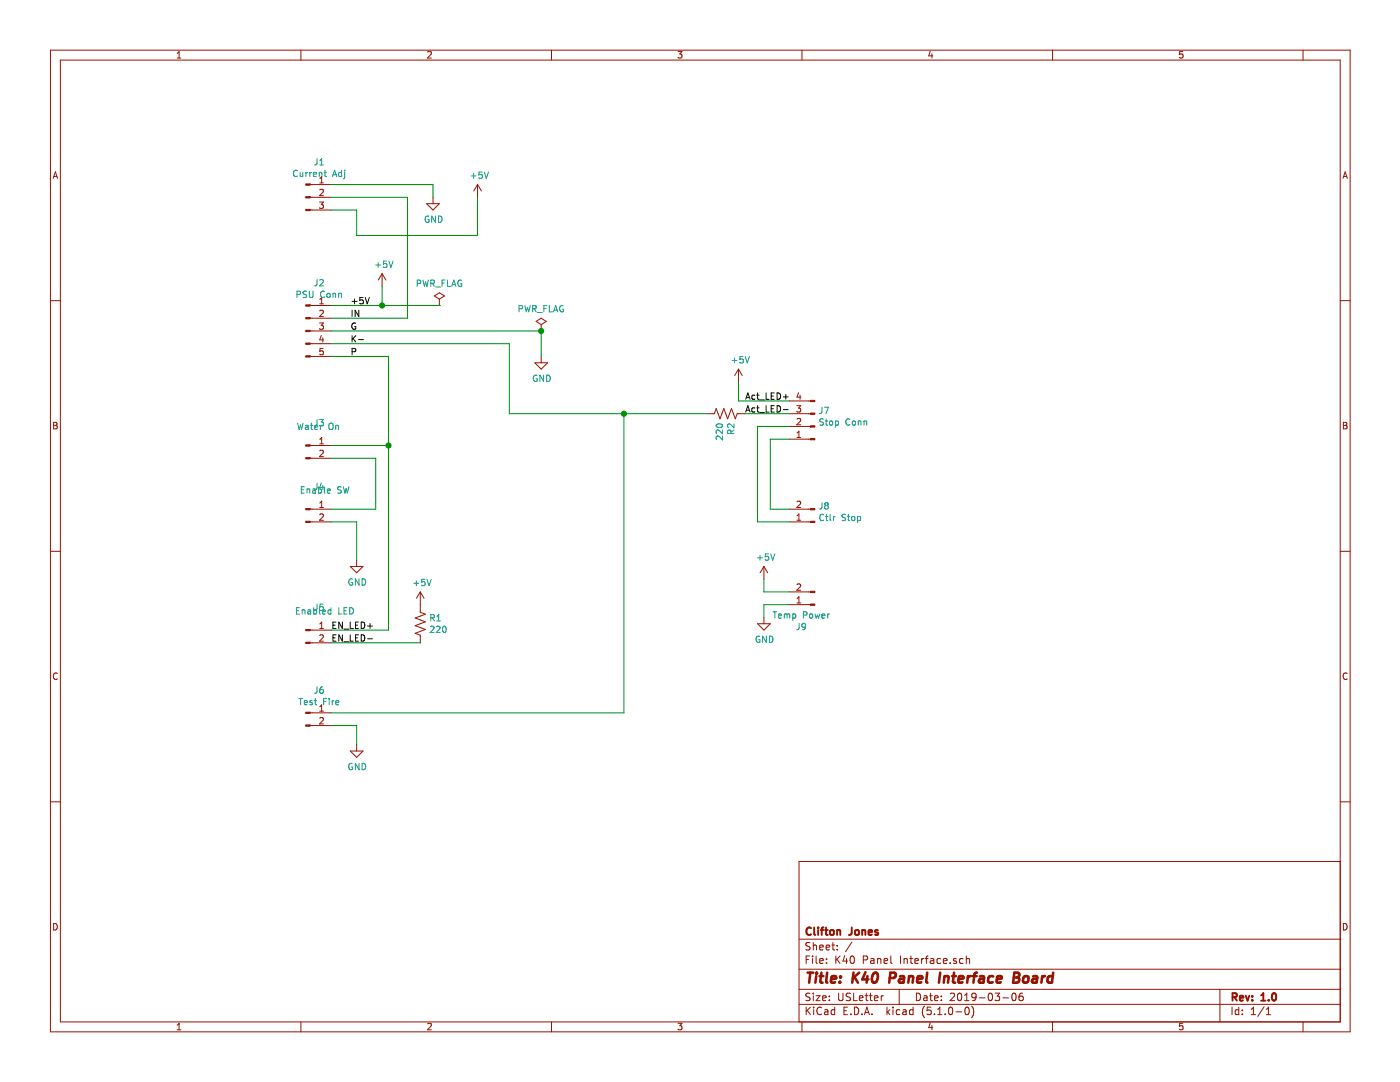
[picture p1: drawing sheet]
EESchema Schematic File Version 4
LIBS:K40 Panel Interface-cache
EELAYER 29 0
EELAYER END
$Descr USLetter 11000 8500
encoding utf-8
Sheet 1 1
Title "K40 Panel Interface Board"
Date "2019-03-06"
Rev "1.0"
Comp "Clifton Jones"
Comment1 ""
Comment2 ""
Comment3 ""
Comment4 ""
$EndDescr
$Comp
L Connector:Conn_01x05_Male J2
U 1 1
P 2400 2600
AR Path="/5C5FB305" Ref="J2"  Part="1" 
AR Path="/5C5FA3A4/5C5FB305" Ref="J?"  Part="1" 
F 0 "J2" H 2506 2978 50  0000 C CNN
F 1 "PSU Conn" H 2506 2887 50  0000 C CNN
F 2 "Pin_Headers:Pin_Header_Straight_1x05_Pitch2.54mm" H 2400 2600 50  0001 C CNN
F 3 "~" H 2400 2600 50  0001 C CNN
	1    2400 2600
	1    0    0    -1  
$EndComp
$Comp
L power:GND #PWR05
U 1 1
P 3400 1550
AR Path="/5C5FB313" Ref="#PWR05"  Part="1" 
AR Path="/5C5FA3A4/5C5FB313" Ref="#PWR0101"  Part="1" 
F 0 "#PWR05" H 3400 1300 50  0001 C CNN
F 1 "GND" H 3405 1377 50  0000 C CNN
F 2 "" H 3400 1550 50  0001 C CNN
F 3 "" H 3400 1550 50  0001 C CNN
	1    3400 1550
	1    0    0    -1  
$EndComp
$Comp
L power:+5V #PWR06
U 1 1
P 3750 1550
AR Path="/5C5FB31A" Ref="#PWR06"  Part="1" 
AR Path="/5C5FA3A4/5C5FB31A" Ref="#PWR0102"  Part="1" 
F 0 "#PWR06" H 3750 1400 50  0001 C CNN
F 1 "+5V" H 3765 1723 50  0000 C CNN
F 2 "" H 3750 1550 50  0001 C CNN
F 3 "" H 3750 1550 50  0001 C CNN
	1    3750 1550
	1    0    0    -1  
$EndComp
$Comp
L power:+5V #PWR03
U 1 1
P 3000 2250
AR Path="/5C5FB327" Ref="#PWR03"  Part="1" 
AR Path="/5C5FA3A4/5C5FB327" Ref="#PWR0104"  Part="1" 
F 0 "#PWR03" H 3000 2100 50  0001 C CNN
F 1 "+5V" H 3015 2423 50  0000 C CNN
F 2 "" H 3000 2250 50  0001 C CNN
F 3 "" H 3000 2250 50  0001 C CNN
	1    3000 2250
	1    0    0    -1  
$EndComp
Wire Wire Line
	3000 2400 3000 2250
Text Label 2750 2500 0    50   ~ 0
IN
Wire Wire Line
	2600 2400 3000 2400
Text Label 2750 2400 0    50   ~ 0
+5V
Text Label 2750 2600 0    50   ~ 0
G
$Comp
L power:+5V #PWR08
U 1 1
P 5800 3000
AR Path="/5C5FB335" Ref="#PWR08"  Part="1" 
AR Path="/5C5FA3A4/5C5FB335" Ref="#PWR0105"  Part="1" 
F 0 "#PWR08" H 5800 2850 50  0001 C CNN
F 1 "+5V" H 5815 3173 50  0000 C CNN
F 2 "" H 5800 3000 50  0001 C CNN
F 3 "" H 5800 3000 50  0001 C CNN
	1    5800 3000
	1    0    0    -1  
$EndComp
$Comp
L Device:R_US R2
U 1 1
P 5700 3250
AR Path="/5C5FB33B" Ref="R2"  Part="1" 
AR Path="/5C5FA3A4/5C5FB33B" Ref="R?"  Part="1" 
F 0 "R2" H 5768 3296 50  0000 L CNN
F 1 "220" H 5768 3205 50  0000 L CNN
F 2 "Resistors_ThroughHole:R_Box_L8.4mm_W2.5mm_P5.08mm" V 5740 3240 50  0001 C CNN
F 3 "~" H 5700 3250 50  0001 C CNN
	1    5700 3250
	0    1    1    0   
$EndComp
Wire Wire Line
	2600 2700 4000 2700
Text Label 2750 2700 0    50   ~ 0
K-
$Comp
L power:GND #PWR01
U 1 1
P 2800 4400
AR Path="/5C5FB34E" Ref="#PWR01"  Part="1" 
AR Path="/5C5FA3A4/5C5FB34E" Ref="#PWR0106"  Part="1" 
F 0 "#PWR01" H 2800 4150 50  0001 C CNN
F 1 "GND" H 2805 4227 50  0000 C CNN
F 2 "" H 2800 4400 50  0001 C CNN
F 3 "" H 2800 4400 50  0001 C CNN
	1    2800 4400
	1    0    0    -1  
$EndComp
Text Label 2750 2800 0    50   ~ 0
P
$Comp
L Connector:Conn_01x02_Male J8
U 1 1
P 6400 4100
AR Path="/5C5FB35A" Ref="J8"  Part="1" 
AR Path="/5C5FA3A4/5C5FB35A" Ref="J?"  Part="1" 
F 0 "J8" H 6373 3980 50  0000 R CNN
F 1 "Ctlr Stop" H 6373 4071 50  0000 R CNN
F 2 "Pin_Headers:Pin_Header_Straight_1x02_Pitch2.54mm" H 6400 4100 50  0001 C CNN
F 3 "~" H 6400 4100 50  0001 C CNN
	1    6400 4100
	-1   0    0    1   
$EndComp
$Comp
L power:GND #PWR02
U 1 1
P 2800 5850
AR Path="/5C5FB369" Ref="#PWR02"  Part="1" 
AR Path="/5C5FA3A4/5C5FB369" Ref="#PWR0107"  Part="1" 
F 0 "#PWR02" H 2800 5600 50  0001 C CNN
F 1 "GND" H 2805 5677 50  0000 C CNN
F 2 "" H 2800 5850 50  0001 C CNN
F 3 "" H 2800 5850 50  0001 C CNN
	1    2800 5850
	1    0    0    -1  
$EndComp
Wire Wire Line
	2800 5700 2800 5850
$Comp
L Connector:Conn_01x04_Male J7
U 1 1
P 6400 3350
AR Path="/5C5FB37A" Ref="J7"  Part="1" 
AR Path="/5C5FA3A4/5C5FB37A" Ref="J?"  Part="1" 
F 0 "J7" H 6373 3230 50  0000 R CNN
F 1 "Stop Conn" H 6373 3321 50  0000 R CNN
F 2 "Pin_Headers:Pin_Header_Straight_1x04_Pitch2.54mm" H 6400 3350 50  0001 C CNN
F 3 "~" H 6400 3350 50  0001 C CNN
	1    6400 3350
	-1   0    0    1   
$EndComp
Wire Wire Line
	6200 3450 6050 3450
Wire Wire Line
	6050 3450 6050 4000
Wire Wire Line
	6050 4000 6200 4000
Wire Wire Line
	6200 3350 5950 3350
Wire Wire Line
	5950 3350 5950 4100
Wire Wire Line
	5950 4100 6200 4100
Wire Wire Line
	5800 3000 5800 3150
Wire Wire Line
	5850 3250 6200 3250
$Comp
L Connector:Conn_01x02_Male J9
U 1 1
P 6400 4750
F 0 "J9" H 6506 4928 50  0000 C CNN
F 1 "Temp Power" H 6506 4837 50  0000 C CNN
F 2 "Pin_Headers:Pin_Header_Straight_1x02_Pitch2.54mm" H 6400 4750 50  0001 C CNN
F 3 "~" H 6400 4750 50  0001 C CNN
	1    6400 4750
	-1   0    0    1   
$EndComp
$Comp
L power:GND #PWR010
U 1 1
P 6000 4850
AR Path="/5C679E03" Ref="#PWR010"  Part="1" 
AR Path="/5C5FA3A4/5C679E03" Ref="#PWR?"  Part="1" 
F 0 "#PWR010" H 6000 4600 50  0001 C CNN
F 1 "GND" H 6005 4677 50  0000 C CNN
F 2 "" H 6000 4850 50  0001 C CNN
F 3 "" H 6000 4850 50  0001 C CNN
	1    6000 4850
	1    0    0    -1  
$EndComp
$Comp
L power:+5V #PWR09
U 1 1
P 6000 4550
AR Path="/5C679EF8" Ref="#PWR09"  Part="1" 
AR Path="/5C5FA3A4/5C679EF8" Ref="#PWR?"  Part="1" 
F 0 "#PWR09" H 6000 4400 50  0001 C CNN
F 1 "+5V" H 6015 4723 50  0000 C CNN
F 2 "" H 6000 4550 50  0001 C CNN
F 3 "" H 6000 4550 50  0001 C CNN
	1    6000 4550
	1    0    0    -1  
$EndComp
Wire Wire Line
	6200 4650 6000 4650
Wire Wire Line
	6000 4750 6000 4850
Wire Wire Line
	6200 4750 6000 4750
Wire Wire Line
	6000 4650 6000 4550
$Comp
L Connector:Conn_01x02_Male J6
U 1 1
P 2400 5600
F 0 "J6" H 2506 5778 50  0000 C CNN
F 1 "Test Fire" H 2506 5687 50  0000 C CNN
F 2 "Pin_Headers:Pin_Header_Straight_1x02_Pitch2.54mm" H 2400 5600 50  0001 C CNN
F 3 "~" H 2400 5600 50  0001 C CNN
	1    2400 5600
	1    0    0    -1  
$EndComp
Wire Wire Line
	4900 5600 2600 5600
Wire Wire Line
	2600 5700 2800 5700
Wire Wire Line
	4000 3250 4900 3250
Wire Wire Line
	4900 5600 4900 3250
Connection ~ 4900 3250
Wire Wire Line
	4900 3250 5550 3250
Wire Wire Line
	2600 4100 2800 4100
Wire Wire Line
	2800 4100 2800 4400
$Comp
L Connector:Conn_01x03_Male J1
U 1 1
P 2400 1550
F 0 "J1" H 2506 1828 50  0000 C CNN
F 1 "Current Adj" H 2506 1737 50  0000 C CNN
F 2 "Pin_Headers:Pin_Header_Straight_1x03_Pitch2.54mm" H 2400 1550 50  0001 C CNN
F 3 "~" H 2400 1550 50  0001 C CNN
	1    2400 1550
	1    0    0    -1  
$EndComp
Wire Wire Line
	2600 2500 3200 2500
Wire Wire Line
	3200 2500 3200 1550
Wire Wire Line
	3200 1550 2600 1550
Wire Wire Line
	2600 1450 3400 1450
Wire Wire Line
	3400 1450 3400 1550
Wire Wire Line
	2600 1650 2800 1650
Wire Wire Line
	2800 1650 2800 1850
Wire Wire Line
	2800 1850 3750 1850
Wire Wire Line
	3750 1850 3750 1550
Wire Wire Line
	4000 2700 4000 3250
$Comp
L power:GND #PWR07
U 1 1
P 4250 2800
AR Path="/5C5FB321" Ref="#PWR07"  Part="1" 
AR Path="/5C5FA3A4/5C5FB321" Ref="#PWR0103"  Part="1" 
F 0 "#PWR07" H 4250 2550 50  0001 C CNN
F 1 "GND" H 4255 2627 50  0000 C CNN
F 2 "" H 4250 2800 50  0001 C CNN
F 3 "" H 4250 2800 50  0001 C CNN
	1    4250 2800
	1    0    0    -1  
$EndComp
Wire Wire Line
	2600 2600 4250 2600
Wire Wire Line
	4250 2600 4250 2800
$Comp
L Connector:Conn_01x02_Male J3
U 1 1
P 2400 3500
F 0 "J3" H 2506 3678 50  0000 C CNN
F 1 "Water On" H 2500 3650 50  0000 C CNN
F 2 "Pin_Headers:Pin_Header_Straight_1x02_Pitch2.54mm" H 2400 3500 50  0001 C CNN
F 3 "~" H 2400 3500 50  0001 C CNN
	1    2400 3500
	1    0    0    -1  
$EndComp
Wire Wire Line
	2600 2800 3050 2800
Wire Wire Line
	3050 3500 2600 3500
$Comp
L Device:R_US R1
U 1 1
P 3300 4900
F 0 "R1" H 3368 4946 50  0000 L CNN
F 1 "220" H 3368 4855 50  0000 L CNN
F 2 "Resistors_ThroughHole:R_Box_L8.4mm_W2.5mm_P5.08mm" V 3340 4890 50  0001 C CNN
F 3 "~" H 3300 4900 50  0001 C CNN
	1    3300 4900
	1    0    0    -1  
$EndComp
$Comp
L power:+5V #PWR04
U 1 1
P 3300 4750
F 0 "#PWR04" H 3300 4600 50  0001 C CNN
F 1 "+5V" H 3315 4923 50  0000 C CNN
F 2 "" H 3300 4750 50  0001 C CNN
F 3 "" H 3300 4750 50  0001 C CNN
	1    3300 4750
	1    0    0    -1  
$EndComp
$Comp
L Connector:Conn_01x02_Male J4
U 1 1
P 2400 4000
F 0 "J4" H 2506 4178 50  0000 C CNN
F 1 "Enable SW" H 2550 4150 50  0000 C CNN
F 2 "Pin_Headers:Pin_Header_Straight_1x02_Pitch2.54mm" H 2400 4000 50  0001 C CNN
F 3 "~" H 2400 4000 50  0001 C CNN
	1    2400 4000
	1    0    0    -1  
$EndComp
$Comp
L Connector:Conn_01x02_Male J5
U 1 1
P 2400 4950
F 0 "J5" H 2506 5128 50  0000 C CNN
F 1 "Enabled LED" H 2550 5100 50  0000 C CNN
F 2 "Pin_Headers:Pin_Header_Straight_1x02_Pitch2.54mm" H 2400 4950 50  0001 C CNN
F 3 "~" H 2400 4950 50  0001 C CNN
	1    2400 4950
	1    0    0    -1  
$EndComp
Wire Wire Line
	2600 4000 2950 4000
Wire Wire Line
	2950 3600 2600 3600
Wire Wire Line
	3050 2800 3050 3500
Wire Wire Line
	3050 4950 2600 4950
Wire Wire Line
	2600 5050 3300 5050
Text Label 2600 4950 0    50   ~ 0
EN_LED+
Text Label 2600 5050 0    50   ~ 0
EN_LED-
Wire Wire Line
	3050 3500 3050 4950
Connection ~ 3050 3500
Wire Wire Line
	2950 3600 2950 4000
Text Label 5850 3150 0    50   ~ 0
Act_LED+
Text Label 5850 3250 0    50   ~ 0
Act_LED-
Wire Wire Line
	5800 3150 6200 3150
$Comp
L power:PWR_FLAG #FLG0101
U 1 1
P 3450 2400
F 0 "#FLG0101" H 3450 2475 50  0001 C CNN
F 1 "PWR_FLAG" H 3450 2574 50  0000 C CNN
F 2 "" H 3450 2400 50  0001 C CNN
F 3 "~" H 3450 2400 50  0001 C CNN
	1    3450 2400
	1    0    0    -1  
$EndComp
Wire Wire Line
	3000 2400 3450 2400
Connection ~ 3000 2400
$Comp
L power:PWR_FLAG #FLG0102
U 1 1
P 4250 2600
F 0 "#FLG0102" H 4250 2675 50  0001 C CNN
F 1 "PWR_FLAG" H 4250 2774 50  0000 C CNN
F 2 "" H 4250 2600 50  0001 C CNN
F 3 "~" H 4250 2600 50  0001 C CNN
	1    4250 2600
	1    0    0    -1  
$EndComp
Connection ~ 4250 2600
$EndSCHEMATC
